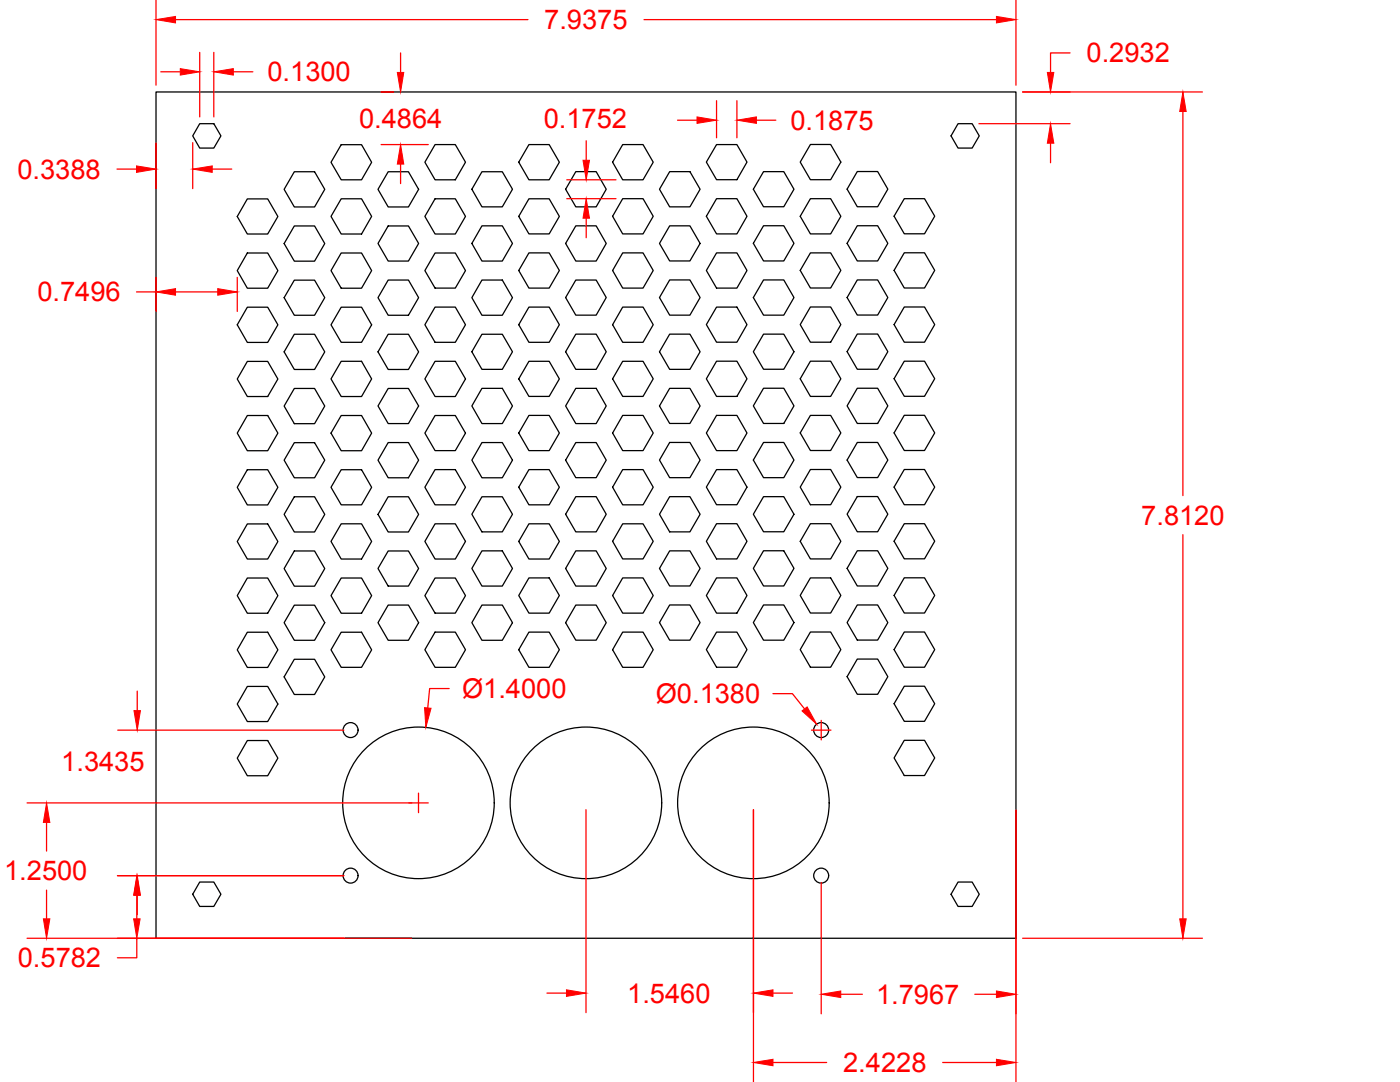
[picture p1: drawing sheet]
<svg xmlns="http://www.w3.org/2000/svg" width="279mm" height="216mm" viewBox="0 0 279 216" stroke-linecap="round" stroke-linejoin="round" font-family="sans-serif">
<!-- layer: 0 -->
<g fill="none" stroke="#000" stroke-width=".25">
<path d="M31.1 18.4h171.7v168.8h-171.7zM39.9 24.7h2.8l1.4 2.4-1.4 2.4h-2.8l-1.4-2.4zM49.4 39.7h4l2.1 3.5-2.1 3.5h-4l-2.1-3.5zM58.7 34.3h4.1l2 3.5-2 3.5h-4.1l-2-3.5zM68.1 28.9h4.1l2 3.5-2 3.5h-4.1l-2-3.5zM68.1 39.7h4.1l2 3.5-2 3.5h-4.1l-2-3.5zM77.5 34.3h4l2 3.5-2 3.5h-4l-2.1-3.5zM86.8 28.9h4.1l2 3.5-2 3.5h-4.1l-2-3.5zM86.8 39.7h4.1l2 3.5-2 3.5h-4.1l-2-3.5zM96.2 34.3h4l2.1 3.5-2.1 3.5h-4l-2-3.5zM105.6 39.7h4l2 3.5-2 3.5h-4l-2.1-3.5zM105.6 28.9h4l2 3.5-2 3.5h-4l-2.1-3.5z"/>
<path d="M114.9 34.2h4.1l2 3.6-2 3.5h-4.1l-2-3.5zM124.3 39.6h4l2.1 3.6-2.1 3.5h-4l-2-3.5zM124.3 28.9h4l2.1 3.5-2.1 3.5h-4l-2-3.5zM133.6 34.2h4.1l2 3.6-2 3.5h-4.1l-2-3.5zM143 28.9h4.1l2 3.4-2 3.6h-4.1l-2-3.6zM143 39.6h4.1l2 3.6-2 3.5h-4.1l-2-3.5zM152.4 34.2h4l2.1 3.6-2.1 3.5h-4l-2.1-3.5zM161.7 28.8h4.1l2 3.5-2 3.6h-4.1l-2-3.6zM161.7 39.6h4.1l2 3.6-2 3.5h-4.1l-2-3.5zM171.1 34.2h4.1l2 3.5-2 3.6h-4.1l-2-3.6zM180.5 39.6h4l2 3.5-2 3.6h-4l-2.1-3.6zM191.2 24.7h2.8l1.4 2.4-1.4 2.4h-2.8l-1.4-2.4z"/>
<path d="M49.4 50.5h4l2.1 3.5-2.1 3.5h-4l-2.1-3.5zM58.7 55.9h4.1l2 3.5-2 3.5h-4.1l-2-3.5zM58.7 45.1h4.1l2 3.5-2 3.5h-4.1l-2-3.5zM68.1 50.5h4.1l2 3.5-2 3.5h-4.1l-2-3.5zM77.5 55.9h4l2 3.5-2 3.5h-4l-2.1-3.5zM77.5 45.1h4l2 3.5-2 3.5h-4l-2.1-3.5zM86.8 50.5h4.1l2 3.5-2 3.5h-4.1l-2-3.5zM96.2 55.9h4l2.1 3.5-2.1 3.5h-4l-2-3.5zM96.2 45.1h4l2.1 3.5-2.1 3.5h-4l-2-3.5zM105.6 50.5h4l2 3.5-2 3.5h-4l-2.1-3.5zM114.9 55.9h4.1l2 3.5-2 3.5h-4.1l-2-3.5zM114.9 45.1h4.1l2 3.5-2 3.5h-4.1l-2-3.5z"/>
<path d="M124.3 50.5h4l2.1 3.5-2.1 3.5h-4l-2-3.5zM133.6 55.9h4.1l2 3.5-2 3.5h-4.1l-2-3.5zM133.6 45.1h4.1l2 3.5-2 3.5h-4.1l-2-3.5zM143 50.5h4.1l2 3.5-2 3.5h-4.1l-2-3.5zM152.4 55.9h4l2.1 3.5-2.1 3.5h-4l-2.1-3.5zM152.4 45h4l2.1 3.6-2.1 3.5h-4l-2.1-3.5zM161.7 50.5h4.1l2 3.5-2 3.5h-4.1l-2-3.5zM171.1 55.9h4.1l2 3.5-2 3.5h-4.1l-2-3.5zM171.1 45h4.1l2 3.6-2 3.5h-4.1l-2-3.5zM180.5 50.4h4l2 3.6-2 3.5h-4l-2.1-3.5zM49.4 61.3h4l2.1 3.5-2.1 3.5h-4l-2.1-3.5zM49.4 72.1h4l2.1 3.5-2.1 3.5h-4l-2.1-3.5z"/>
<path d="M58.7 77.5h4.1l2 3.5-2 3.5h-4.1l-2-3.5zM58.7 66.7h4.1l2 3.5-2 3.5h-4.1l-2-3.5zM68.1 61.3h4.1l2 3.5-2 3.5h-4.1l-2-3.5zM68.1 72.1h4.1l2 3.5-2 3.5h-4.1l-2-3.5zM77.5 66.7h4l2 3.5-2 3.5h-4l-2.1-3.5zM77.5 77.5h4l2 3.5-2 3.5h-4l-2.1-3.5zM86.8 72.1h4.1l2 3.5-2 3.5h-4.1l-2-3.5zM86.8 61.3h4.1l2 3.5-2 3.5h-4.1l-2-3.5zM96.2 77.5h4l2.1 3.5-2.1 3.5h-4l-2-3.5zM96.2 66.7h4l2.1 3.5-2.1 3.5h-4l-2-3.5zM105.6 72.1h4l2 3.5-2 3.5h-4l-2.1-3.5zM105.6 61.3h4l2 3.5-2 3.5h-4l-2.1-3.5z"/>
<path d="M114.9 77.5h4.1l2 3.5-2 3.5h-4.1l-2-3.5zM114.9 66.7h4.1l2 3.5-2 3.5h-4.1l-2-3.5zM124.3 72.1h4l2.1 3.5-2.1 3.5h-4l-2-3.5zM124.3 61.3h4l2.1 3.5-2.1 3.5h-4l-2-3.5zM133.6 77.5h4.1l2 3.5-2 3.5h-4.1l-2-3.5zM133.6 66.7h4.1l2 3.5-2 3.5h-4.1l-2-3.5zM143 72.1h4.1l2 3.5-2 3.5h-4.1l-2-3.5zM143 61.3h4.1l2 3.5-2 3.5h-4.1l-2-3.5zM152.4 66.7h4l2.1 3.5-2.1 3.5h-4l-2.1-3.5zM152.4 77.5h4l2.1 3.5-2.1 3.5h-4l-2.1-3.5zM161.7 61.3h4.1l2 3.5-2 3.5h-4.1l-2-3.5zM161.7 72.1h4.1l2 3.5-2 3.5h-4.1l-2-3.5z"/>
<path d="M171.1 77.5h4.1l2 3.5-2 3.5h-4.1l-2-3.5zM171.1 66.7h4.1l2 3.5-2 3.5h-4.1l-2-3.5zM180.5 72.1h4l2 3.5-2 3.5h-4l-2.1-3.5zM180.5 61.3h4l2 3.5-2 3.5h-4l-2.1-3.5zM49.4 93.7h4l2.1 3.5-2.1 3.6h-4l-2.1-3.6zM49.4 82.9h4l2.1 3.5-2.1 3.5h-4l-2.1-3.5zM58.7 88.3h4.1l2 3.5-2 3.5h-4.1l-2-3.5zM58.7 99.1h4.1l2 3.5-2 3.6h-4.1l-2-3.6zM68.1 93.7h4.1l2 3.5-2 3.5h-4.1l-2-3.5zM68.1 82.9h4.1l2 3.5-2 3.5h-4.1l-2-3.5zM77.5 88.3h4l2 3.5-2 3.5h-4l-2.1-3.5zM77.5 99.1h4l2 3.5-2 3.6h-4l-2.1-3.6z"/>
<path d="M86.8 82.9h4.1l2 3.5-2 3.5h-4.1l-2-3.5zM86.8 93.7h4.1l2 3.5-2 3.5h-4.1l-2-3.5zM96.2 99.1h4l2.1 3.5-2.1 3.5h-4l-2-3.5zM96.2 88.3h4l2.1 3.5-2.1 3.5h-4l-2-3.5zM105.6 93.7h4l2 3.5-2 3.5h-4l-2.1-3.5zM105.6 82.9h4l2 3.5-2 3.5h-4l-2.1-3.5zM114.9 99.1h4.1l2 3.5-2 3.5h-4.1l-2-3.5zM114.9 88.3h4.1l2 3.5-2 3.5h-4.1l-2-3.5zM124.3 93.7h4l2.1 3.5-2.1 3.5h-4l-2-3.5zM124.3 82.9h4l2.1 3.5-2.1 3.5h-4l-2-3.5zM133.6 88.3h4.1l2 3.5-2 3.5h-4.1l-2-3.5zM133.6 99.1h4.1l2 3.5-2 3.5h-4.1l-2-3.5z"/>
<path d="M143 82.9h4.1l2 3.5-2 3.5h-4.1l-2-3.5zM143 93.7h4.1l2 3.5-2 3.5h-4.1l-2-3.5zM152.4 99.1h4l2.1 3.5-2.1 3.5h-4l-2.1-3.5zM152.4 88.3h4l2.1 3.5-2.1 3.5h-4l-2.1-3.5zM161.7 93.7h4.1l2 3.5-2 3.5h-4.1l-2-3.5zM161.7 82.9h4.1l2 3.5-2 3.5h-4.1l-2-3.5zM171.1 99.1h4.1l2 3.5-2 3.5h-4.1l-2-3.5zM171.1 88.3h4.1l2 3.5-2 3.5h-4.1l-2-3.5zM180.5 93.7h4l2 3.5-2 3.5h-4l-2.1-3.5zM180.5 82.9h4l2 3.5-2 3.5h-4l-2.1-3.5zM49.4 104.5h4l2.1 3.6-2.1 3.4h-4l-2.1-3.4zM49.4 115.3h4l2.1 3.6-2.1 3.5h-4l-2.1-3.5z"/>
<path d="M58.7 109.9h4.1l2 3.6-2 3.5h-4.1l-2-3.5zM68.1 115.3h4.1l2 3.6-2 3.5h-4.1l-2-3.5zM68.1 104.5h4.1l2 3.5-2 3.5h-4.1l-2-3.5zM77.5 109.9h4l2 3.5-2 3.5h-4l-2.1-3.5zM86.8 115.3h4.1l2 3.6-2 3.4h-4.1l-2-3.4zM86.8 104.5h4.1l2 3.5-2 3.5h-4.1l-2-3.5zM96.2 109.9h4l2.1 3.5-2.1 3.5h-4l-2-3.5zM105.6 115.3h4l2 3.5-2 3.5h-4l-2.1-3.5zM105.6 104.5h4l2 3.5-2 3.5h-4l-2.1-3.5zM114.9 109.9h4.1l2 3.5-2 3.5h-4.1l-2-3.5zM124.3 115.3h4l2.1 3.5-2.1 3.5h-4l-2-3.5zM124.3 104.5h4l2.1 3.5-2.1 3.5h-4l-2-3.5z"/>
<path d="M133.6 109.9h4.1l2 3.5-2 3.5h-4.1l-2-3.5zM143 115.3h4.1l2 3.5-2 3.5h-4.1l-2-3.5zM143 104.5h4.1l2 3.5-2 3.5h-4.1l-2-3.5zM152.4 109.9h4l2.1 3.5-2.1 3.5h-4l-2.1-3.5zM161.7 115.3h4.1l2 3.5-2 3.5h-4.1l-2-3.5zM161.7 104.5h4.1l2 3.5-2 3.5h-4.1l-2-3.5zM171.1 109.9h4.1l2 3.5-2 3.5h-4.1l-2-3.5zM180.5 115.3h4l2 3.5-2 3.5h-4l-2.1-3.5zM180.5 104.5h4l2 3.5-2 3.5h-4l-2.1-3.5zM49.4 126.2h4l2.1 3.5-2.1 3.5h-4l-2.1-3.5zM49.4 137h4l2.1 3.5-2.1 3.5h-4l-2.1-3.5zM58.7 131.6h4.1l2 3.5-2 3.5h-4.1l-2-3.5z"/>
<path d="M58.7 120.8h4.1l2 3.4-2 3.6h-4.1l-2-3.6zM68.1 126.2h4.1l2 3.5-2 3.5h-4.1l-2-3.5zM77.5 120.7h4l2 3.5-2 3.6h-4l-2.1-3.6zM86.8 126.1h4.1l2 3.5-2 3.6h-4.1l-2-3.6zM96.2 120.7h4l2.1 3.5-2.1 3.6h-4l-2-3.6zM105.6 126.1h4l2 3.5-2 3.6h-4l-2.1-3.6zM114.9 120.7h4.1l2 3.5-2 3.5h-4.1l-2-3.5zM124.3 126.1h4l2.1 3.5-2.1 3.6h-4l-2-3.6zM133.6 120.7h4.1l2 3.5-2 3.5h-4.1l-2-3.5zM143 126.1h4.1l2 3.5-2 3.5h-4.1l-2-3.5zM152.4 120.7h4l2.1 3.5-2.1 3.5h-4l-2.1-3.5zM161.7 126.1h4.1l2 3.5-2 3.5h-4.1l-2-3.5z"/>
<path d="M171.1 120.7h4.1l2 3.5-2 3.5h-4.1l-2-3.5zM171.1 131.5h4.1l2 3.5-2 3.5h-4.1l-2-3.5zM180.5 136.9h4l2 3.5-2 3.5h-4l-2.1-3.5zM180.5 126.1h4l2 3.5-2 3.5h-4l-2.1-3.5zM49.4 147.8h4l2.1 3.5-2.1 3.5h-4l-2.1-3.5zM180.5 147.7h4l2 3.5-2 3.5h-4l-2.1-3.5zM39.9 176h2.8l1.4 2.4-1.4 2.5h-2.8l-1.4-2.5zM191.2 176h2.8l1.4 2.4-1.4 2.5h-2.8l-1.4-2.5zM202.8 165.6v21.6"/>
<circle cx="70" cy="145.7" r="1.49"/>
<circle cx="163.9" cy="145.7" r="1.49"/>
<circle cx="70" cy="174.7" r="1.49"/>
<circle cx="83.5" cy="160.2" r="15.1"/>
<circle cx="116.9" cy="160.2" r="15.1"/>
<circle cx="150.4" cy="160.2" r="15.1"/>
<circle cx="163.9" cy="174.7" r="1.49"/>
</g>
<g fill="none" stroke="#f00" stroke-width=".25">
<path d="M31.1 0v17M32.1 14.3h3.9M35 3.9h70.4M39.9 10.5v12.8M42.7 10.5v12.8M46.6 14.3h3.9M76.1 18.4h2.5M79.9 10.6v3.9M128.5 3.9h70.4M202.8 0v17M204.1 18.4h35.9M213.6 10.6h-3.9v3.9"/>
<path d="M23.3 33.7h3.9M31.1 28.5v9.1M38.5 28.5v9.1M42.4 33.7h3.8M76.1 28.9h9.4M79.9 32.7v3.9M113.1 35.9h9.8M113.1 39.6h9.8M117 28.1v3.9M135.2 24h3.9M143 20.1v7.4M147.1 20.1v7.4"/>
<path d="M151 24h3.8M195.4 24.7h18.2M209.7 28.6v3.9M236.1 22.2v76.7M27.2 58.3h3.9M31.1 55.4v6.7M35 58.3h8.5M47.3 55.4v6.7M117 43.5v3.9M236.1 106.7v76.6M27.4 137.9v3.9M89.6 137.4h-3.9l-.3 3.9"/>
<path d="M154.3 138.4h3.8l2.5 3.1M23.5 145.7h45.1M83.5 158.3v3.9M161.9 145.7h3.9M163.9 143.7v3.9M5.4 160.2h80.1M9.3 164.1v5.7M9.3 177.6v5.7M23.4 174.7h45.2M27.3 178.6v4.7M27.4 178.6v3.9M116.9 161.6v40.5"/>
<path d="M150.4 161.6v54.3M163.9 176.1v26.2M202.8 161.6v54.3M5.4 187.2h76.8M27.3 187.2v3.9h-3.9M109.2 198.2h3.9M154.3 198.2h3.9M167.8 198.4h4.3M194.5 198.4h4.4M204.1 187.2h35.9M154.3 212h10.7M188.1 212h10.8"/>
</g>
<g fill="#f00" stroke="#f00" stroke-width=".2">
<path d="M31.1 3.9l3.9-.6v1.3z"/>
<path d="M198.9 3.3l3.9 .6-3.9 .7z"/>
<path d="M236.1 18.4l.6 3.8h-1.3z"/>
<path d="M235.4 183.3h1.3l-.6 3.9z"/>
<path d="M139.1 23.3l3.9 .7-3.9 .6z"/>
<path d="M147.1 24l3.9-.7v1.3z"/>
<path d="M116.4 32h1.2l-.6 3.9z"/>
<path d="M117 39.6l.6 3.9h-1.2z"/>
<path d="M36 13.7l3.9 .6-3.9 .7z"/>
<path d="M42.7 14.3l3.9-.6v1.3z"/>
<path d="M209.7 24.7l.6 3.9h-1.3z"/>
<path d="M209 14.5h1.3l-.6 3.9z"/>
<path d="M38.5 33.7l3.9-.6v1.3z"/>
<path d="M27.2 33.1l3.9 .6-3.9 .7z"/>
<path d="M84.7 141.2l1.3 .1-1 3.8z"/>
<path d="M160.1 141.9l1-.8 1.9 3.4z"/>
<path d="M113.1 197.5l3.8 .7-3.8 .6z"/>
<path d="M150.4 198.2l3.9-.7v1.3z"/>
<path d="M150.4 212l3.9-.6v1.3z"/>
<path d="M198.9 211.4l3.9 .6-3.9 .7z"/>
<path d="M163.9 198.4l3.9-.7v1.4z"/>
<path d="M198.9 197.7l3.9 .7-3.9 .7z"/>
<path d="M9.3 160.2l.6 3.9h-1.2z"/>
<path d="M8.7 183.3h1.2l-.6 3.9z"/>
<path d="M27.3 174.7l.7 3.9h-1.3z"/>
<path d="M26.7 183.3h1.3l-.7 3.9z"/>
<path d="M27.4 174.7l.6 3.9h-1.3z"/>
<path d="M26.7 141.8h1.3l-.6 3.9z"/>
<path d="M79.9 28.9l.7 3.8h-1.3z"/>
<path d="M79.3 14.5h1.3l-.7 3.9z"/>
<path d="M43.5 57.6l3.8 .7-3.8 .6z"/>
<path d="M31.1 58.3l3.9-.7v1.3z"/>
</g>
<g font-size="5.4" fill="#f00">
<text x="108.6" y="5.8">7.9375</text>
<text x="53.4" y="16.3">0.1300</text>
<text x="216.9" y="12.5">0.2932</text>
<text x="71.6" y="25.5">0.4864</text>
<text x="108.5" y="25.6">0.1752</text>
<text x="157.7" y="25.9">0.1875</text>
<text x="3.5" y="35.6">0.3388</text>
<text x="7.5" y="60.2">0.7496</text>
<text x="227.8" y="104.7">7.8120</text>
<text x="92.2" y="139.3">Ø1.4000</text>
<text x="130.9" y="140.3">Ø0.1380</text>
<text x="12.2" y="153.8">1.3435</text>
<text x=".8" y="175.6">1.2500</text>
<text x="3.6" y="193">0.5782</text>
<text x="125.2" y="200.1">1.5460</text>
<text x="174.8" y="200.3">1.7967</text>
<text x="168.3" y="213.9">2.4228</text>
</g>
</svg>
